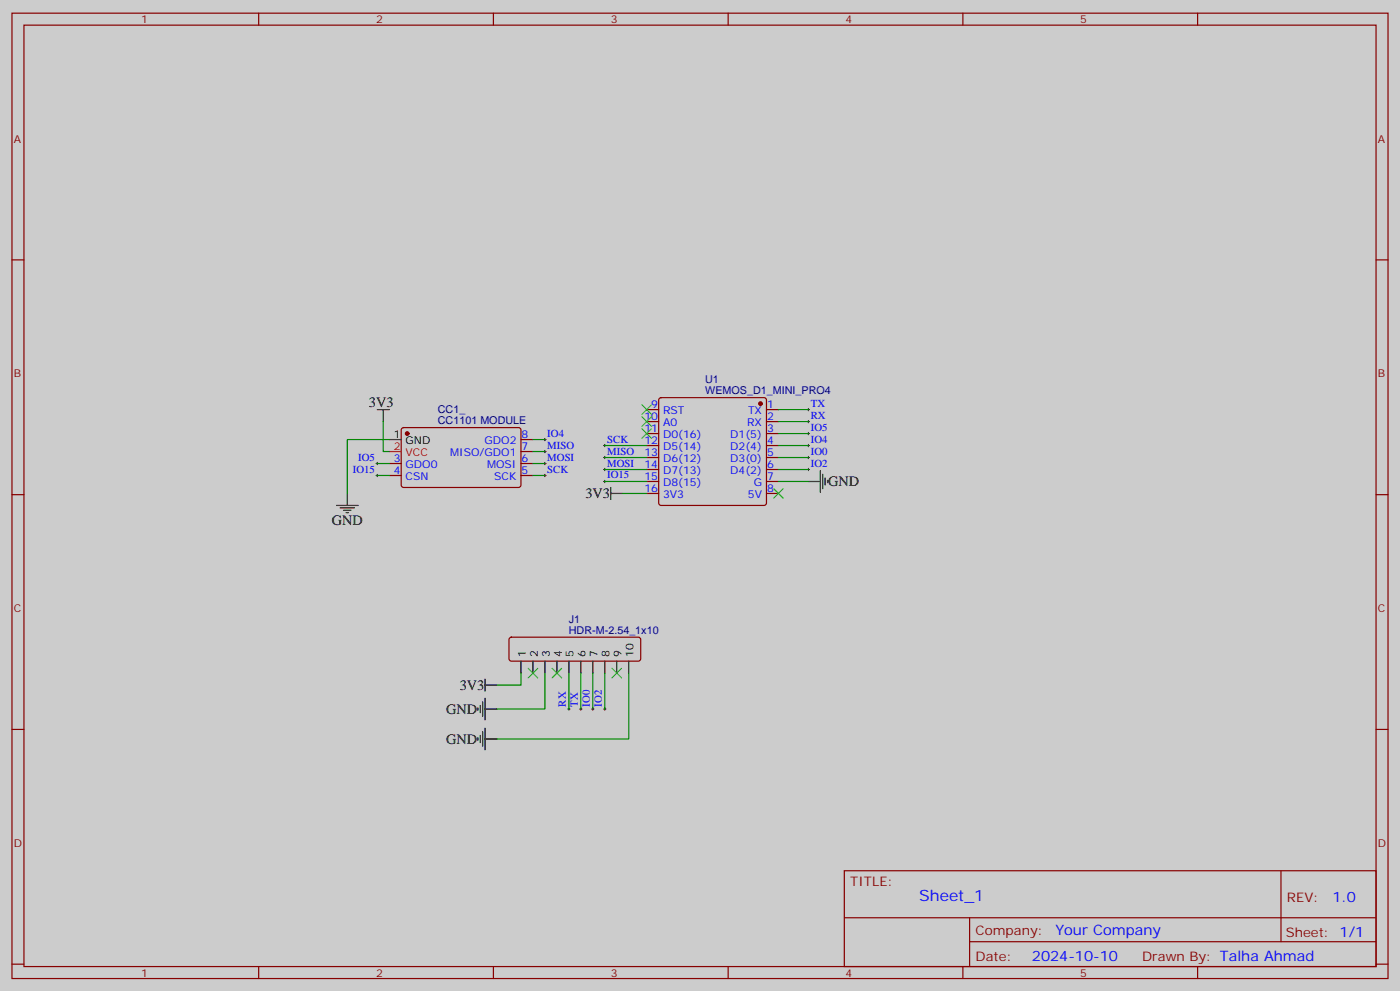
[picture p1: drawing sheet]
<svg xmlns="http://www.w3.org/2000/svg" width="412mm" height="292mm" viewBox="0 0 412 292" stroke-linecap="round" stroke-linejoin="round" font-family="sans-serif">
<path d="M0 0h412.4v291.9h-412.4z" fill="#ccc"/>
<g fill="none" stroke="#870000" stroke-width=".35">
<path d="M3.5 3.9h405.4v284.3h-405.4zM7.1 7.4h398.2v277.3h-398.2zM76.2 3.9v3.5M145.3 3.9v3.5M214.5 3.9v3.5M283.6 3.9v3.5M352.8 3.9v3.5M3.5 76.6h3.6M405.3 76.6h3.6M194.3 117.3l.4-.2h30.4l.5 .2 .2 .5v30.4l-.3 .5-.4 .2h-30.4l-.5-.3-.2-.4v-30.4zM114.7 136.5h3.5M118.4 126.1l.5-.2 34.1 .1 .5 .6-.1 16.5-.6 .5-34.2-.1-.4-.6v-16.3z"/>
<path d="M153.5 136.5h3.5M153.5 133h3.5M153.5 129.5h3.5M190.5 120.7h3.5M190.5 124.2h3.5M190.5 127.7h3.5M190.5 131.2h3.5M190.5 134.8h3.5M190.5 138.3h3.5M225.8 120.7h3.5M225.8 124.2h3.5M225.8 127.7h3.5"/>
<path d="M225.8 131.2h3.5M225.8 134.8h3.5M225.8 138.3h3.5M3.5 145.7h3.6M114.7 140.1h3.5M153.5 140.1h3.5M190.5 141.8h3.5M190.5 145.3h3.5M225.8 141.8h3.5M225.8 145.3h3.5M405.3 145.7h3.6M150.2 187.9l.4-.2h37.4l.5 .2 .2 .5v5.6l-.2 .5-.5 .2h-37.4l-.5-.2-.2-.5v-5.6z"/>
<path d="M3.5 214.8h3.6M405.3 214.8h3.6M248.7 256.5h156.6v28.2h-156.6zM377.3 256.5v20.9M248.7 270.3h156.5M285.6 277.4h119.6M285.6 270.3v14.1M3.5 284h3.6M76.2 284.7v3.5M145.3 284.7v3.5M214.5 284.7v3.5M283.6 284.7v3.5"/>
<path d="M352.8 284.7v3.5M405.3 284h3.6"/>
</g>
<g fill="#870000" stroke="#870000" stroke-width=".35">
<circle cx="119.9" cy="127.7" r=".53"/>
<circle cx="224" cy="118.9" r=".53"/>
</g>
<g fill="none" stroke="#000" stroke-width=".35">
<path d="M111.1 120.7h3.6M112.9 120.7v3.5M114.7 129.5h3.5M241.7 138.6v6.4M242.4 139.7v4.2M99.1 148.9h6.4M100.2 149.6h4.2M101.2 150.3h2.2M102 151h.7M102.3 145.3v3.6M179.9 145.3h3.5M179.9 143.6v3.5"/>
<path d="M238.1 141.8h3.6M243.1 140.8v2.1M243.8 141.5v.7M153.5 194.7v3.6M157 194.7v3.6M160.5 194.7v3.6M164 194.7v3.6M167.6 194.7v3.6M171.1 194.7v3.6M174.6 194.7v3.6M178.2 194.7v3.6M181.7 194.7v3.6"/>
<path d="M185.2 194.7v3.6M140.8 208.5v.7M140.8 217.3v.7M141.5 207.8v2.1M141.5 216.6v2.1M142.2 206.7v4.3M142.2 215.5v4.3M142.9 201.8h3.5M142.9 200v3.6M142.9 205.7v6.3M142.9 214.5v6.3M142.9 208.8h3.5"/>
<path d="M142.9 217.7h3.5"/>
</g>
<path d="M114.7 133h3.5" fill="none" stroke="#f00" stroke-width=".35"/>
<g fill="none" stroke="#000" stroke-width=".29">
<path d="M110.8 136.5h.7M111.1 136.2v.7M111.1 139.7v.7M160.2 136.5h.7M160.2 133h.7M160.2 129.5h.7M160.5 129.1v.7M160.5 132.6v.8M160.5 136.2v.7M160.5 139.7v.7M177.8 131.2h.7M177.8 134.8h.7"/>
<path d="M177.8 138.3h.7M178.2 130.9v.7M178.2 134.4v.7M178.2 137.9v.7M237.8 131.2h.7M237.8 134.8h.7M237.8 138.3h.7M237.8 127.7h.7M237.8 124.2h.7M237.8 120.7h.7M238.1 120.3v.7M238.1 123.8v.7"/>
<path d="M238.1 127.4v.7M238.1 130.9v.7M238.1 134.4v.7M238.1 137.9v.7M110.8 140.1h.7M160.2 140.1h.7M177.8 141.8h.7M178.2 141.5v.7M167.2 208.8h.7M167.6 208.5v.7M170.7 208.8h.7M171.1 208.5v.7"/>
<path d="M174.3 208.8h.7M174.6 208.5v.7M177.8 208.8h.7M178.2 208.5v.7"/>
</g>
<g fill="none" stroke="#008700" stroke-width=".35">
<path d="M111.1 136.5h3.6M112.9 124.2v8.8h1.8M114.7 129.5h-12.4v15.8M157 136.5h3.5M157 133h3.5M157 129.5h3.5M178.2 131.2h12.3M178.2 134.8h12.3M178.2 138.3h12.3M229.3 131.2h8.8M229.3 134.8h8.8M229.3 138.3h8.8"/>
<path d="M229.3 127.7h8.8M229.3 124.2h8.8M229.3 120.7h8.8M111.1 140.1h3.6M157 140.1h3.5M178.2 141.8h12.3M183.4 145.3h7.1M229.3 141.8h8.8M153.5 198.3v3.5h-7.1M160.5 198.3v10.5h-14.1M167.6 198.3v10.5M171.1 198.3v10.5"/>
<path d="M174.6 198.3v10.5M178.2 198.3v10.5M185.2 198.3v19.4h-38.8"/>
</g>
<g fill="none" stroke="#3c3" stroke-width=".35">
<path d="M189.1 119.2l2.8 2.9M191.9 119.2l-2.8 2.9M189.1 122.8l2.8 2.8M189.1 126.3l2.8 2.8M191.9 122.8l-2.8 2.8M191.9 126.3l-2.8 2.8M227.9 143.9l2.8 2.9M230.7 143.9l-2.8 2.9M155.6 196.9l2.8 2.8M158.4 196.9l-2.8 2.8M162.6 196.9l2.9 2.8M165.5 196.9l-2.9 2.8"/>
<path d="M180.3 196.9l2.8 2.8M183.1 196.9l-2.8 2.8"/>
</g>
<text font-size="4.6" fill="#00f" x="270.8" y="265.5">Sheet_1</text>
<g font-size="4.2">
<text x="108.7" y="119.9">3V3</text>
<text x="243.9" y="143.2">GND</text>
<text x="172.4" y="146.8">3V3</text>
<text x="97.7" y="154.5">GND</text>
<text x="135.4" y="203.2">3V3</text>
<text x="131.4" y="210.3">GND</text>
<text x="131.4" y="219.1">GND</text>
</g>
<g font-size="4.2" fill="#00f">
<text x="392.5" y="265.7">1.0</text>
<text x="310.9" y="275.3">Your Company</text>
<text x="304" y="283.1">2024-10-10</text>
</g>
<g font-size="3.9" fill="#800">
<text x="250.5" y="261.1">TITLE:</text>
<text x="379.1" y="265.7">REV:</text>
<text x="287.4" y="275.3">Company:</text>
<text x="378.7" y="275.9">Sheet: 1/1</text>
<text x="287.4" y="282.9">Date:</text>
<text x="336.4" y="283">Drawn By: Talha Ahmad</text>
</g>
<g font-size="3.2" fill="#800">
<text x="41.6" y="6.9">1</text>
<text x="110.8" y="6.9">2</text>
<text x="179.9" y="6.9">3</text>
<text x="249.1" y="6.9">4</text>
<text x="318.2" y="6.9">5</text>
<text x="4.1" y="42">A</text>
<text x="405.9" y="42">A</text>
<text x="4.1" y="111.1">B</text>
<text x="405.9" y="111.1">B</text>
<text x="4.1" y="180.3">C</text>
<text x="405.9" y="180.3">C</text>
<text x="4.1" y="249.4">D</text>
<text x="405.9" y="249.4">D</text>
<text x="41.6" y="287.7">1</text>
<text x="110.8" y="287.7">2</text>
<text x="179.9" y="287.7">3</text>
<text x="249.1" y="287.7">4</text>
<text x="318.2" y="287.7">5</text>
</g>
<g font-size="3.2" fill="#000080">
<text x="207.7" y="112.8">U1</text>
<text x="207.7" y="115.9">WEMOS_D1_MINI_PRO4</text>
<text x="129" y="124.8">CC1101 MODULE</text>
<text x="129" y="121.6">CC1_</text>
<text x="167.6" y="183.4">J1</text>
<text x="167.6" y="186.6">HDR-M-2.54_1x10</text>
</g>
<g font-size="3.2" fill="#00f">
<text x="238.8" y="119.8">TX</text>
<text x="189.8" y="123.8">10</text>
<text x="191.8" y="120.3">9</text>
<text x="195.3" y="122.1">RST</text>
<text x="195.3" y="125.6">A0</text>
<text x="220.1" y="125.6">RX</text>
<text x="220.3" y="122.1">TX</text>
<text x="226" y="120.3">1</text>
<text x="226" y="123.8">2</text>
<text x="238.8" y="123.3">RX</text>
<text x="142.7" y="130.9">GDO2</text>
<text x="153.6" y="129.1">8</text>
<text x="161.2" y="128.6">IO4</text>
<text x="178.9" y="130.4">SCK</text>
<text x="189.8" y="127.4">11</text>
<text x="189.8" y="130.9">12</text>
<text x="195.3" y="129.1">D0(16)</text>
<text x="215.1" y="129.1">D1(5)</text>
<text x="226" y="127.4">3</text>
<text x="226" y="130.9">4</text>
<text x="238.8" y="126.8">IO5</text>
<text x="238.8" y="130.4">IO4</text>
<text x="105.5" y="135.6">IO5</text>
<text x="116" y="136.2">3</text>
<text x="119.5" y="137.9">GDO0</text>
<text x="132.6" y="134.4">MISO/GDO1</text>
<text x="143.5" y="137.9">MOSI</text>
<text x="153.6" y="136.2">6</text>
<text x="153.6" y="132.6">7</text>
<text x="161.2" y="135.6">MOSI</text>
<text x="161.2" y="132.1">MISO</text>
<text x="178.9" y="133.9">MISO</text>
<text x="178.9" y="137.4">MOSI</text>
<text x="189.8" y="134.4">13</text>
<text x="189.8" y="137.9">14</text>
<text x="195.3" y="132.6">D5(14)</text>
<text x="195.3" y="136.2">D6(12)</text>
<text x="215.1" y="132.6">D2(4)</text>
<text x="215.1" y="136.2">D3(0)</text>
<text x="226" y="134.4">5</text>
<text x="226" y="137.9">6</text>
<text x="238.8" y="133.9">IO0</text>
<text x="238.8" y="137.4">IO2</text>
<text x="103.9" y="139.2">IO15</text>
<text x="116" y="139.7">4</text>
<text x="119.5" y="141.5">CSN</text>
<text x="145.6" y="141.5">SCK</text>
<text x="153.6" y="139.7">5</text>
<text x="161.2" y="139.2">SCK</text>
<text x="178.9" y="140.9">IO15</text>
<text x="189.8" y="141.5">15</text>
<text x="195.3" y="139.7">D7(13)</text>
<text x="195.3" y="143.2">D8(15)</text>
<text x="215.1" y="139.7">D4(2)</text>
<text x="222" y="143.2">G</text>
<text x="226" y="141.5">7</text>
<text x="189.8" y="145">16</text>
<text x="195.3" y="146.8">3V3</text>
<text x="220.3" y="146.8">5V</text>
<text x="226" y="145">8</text>
<text x="166.7" y="208.1" transform="rotate(-90 166.7 208.1)">RX</text>
<text x="170.2" y="208.1" transform="rotate(-90 170.2 208.1)">TX</text>
<text x="173.7" y="208.1" transform="rotate(-90 173.7 208.1)">IO0</text>
<text x="177.3" y="208.1" transform="rotate(-90 177.3 208.1)">IO2</text>
</g>
<g font-size="3.2">
<text x="116" y="129.1">1</text>
<text x="119.5" y="130.9">GND</text>
<text x="154.9" y="193.4" transform="rotate(-90 154.9 193.4)">1</text>
<text x="158.4" y="193.4" transform="rotate(-90 158.4 193.4)">2</text>
<text x="161.9" y="193.4" transform="rotate(-90 161.9 193.4)">3</text>
<text x="165.5" y="193.4" transform="rotate(-90 165.5 193.4)">4</text>
<text x="169" y="193.4" transform="rotate(-90 169 193.4)">5</text>
<text x="172.5" y="193.4" transform="rotate(-90 172.5 193.4)">6</text>
<text x="176" y="193.4" transform="rotate(-90 176 193.4)">7</text>
<text x="179.6" y="193.4" transform="rotate(-90 179.6 193.4)">8</text>
<text x="183.1" y="193.4" transform="rotate(-90 183.1 193.4)">9</text>
<text x="186.6" y="193.4" transform="rotate(-90 186.6 193.4)">10</text>
</g>
<g font-size="3.2" fill="#f00">
<text x="116" y="132.6">2</text>
<text x="119.5" y="134.4">VCC</text>
</g>
</svg>
